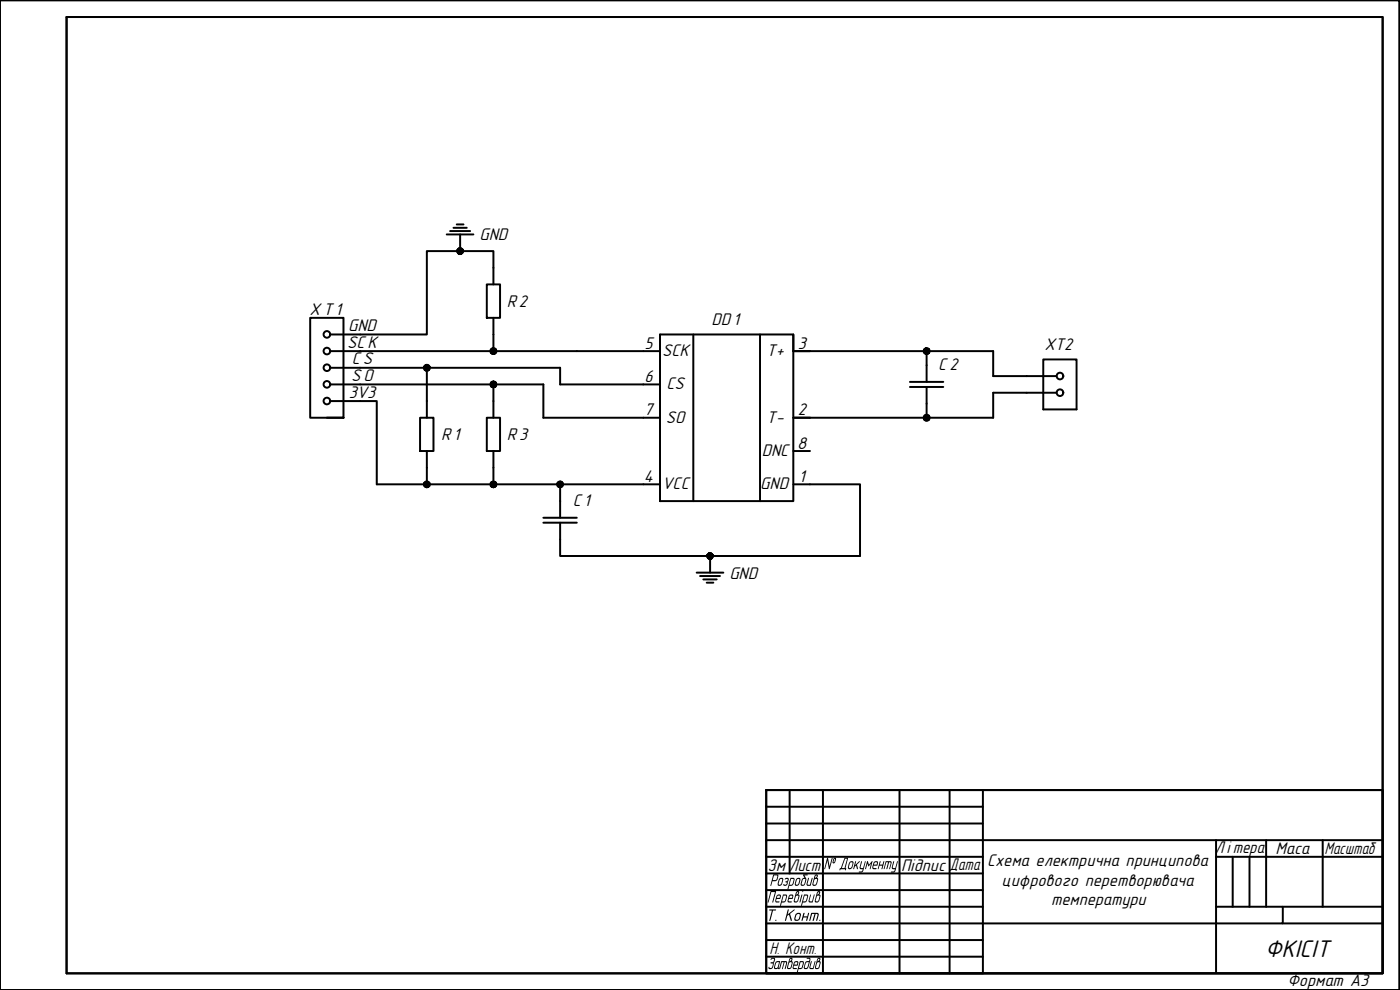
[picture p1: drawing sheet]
<svg xmlns="http://www.w3.org/2000/svg" width="420mm" height="297mm" viewBox="0 0 420 297" stroke-linecap="round" stroke-linejoin="round" font-family="sans-serif">
<g fill="none" stroke="#000" stroke-width=".59">
<path d="M0 .1h419.9v296.9h-419.9zM20 5.1h395v286.9h-395zM148.1 80.3v-5h-20v25.1h-20M108.1 115.3h55v10h30M108.1 105.4h85M108.1 110.3h60v5h25M128.1 110.3v10M148.1 100.4v5M148.1 115.3v5M198.1 100.4v5M238.1 100.4v5M243.1 105.4h55v7.4h10"/>
<path d="M278.1 105.4v4.2M308.1 117.8h-10v7.5h-55M108.1 120.3h5v25h55v5.1M278.1 121.1v4.2M128.1 140.3v5M148.1 140.3v5M168.1 145.3h25M243.1 145.3h15v21.5h-90v-5M230 237.1h185v54.9h-185zM230 242h65M230 247.1h65M230 252.1h65"/>
<path d="M370 257.1v15M375 257.1v15M230 267.1h65M230 272.1h65M230 277.1h65M230 282.1h65M230 287h65"/>
</g>
<g fill="none" stroke="#000" stroke-width=".59">
<path d="M20 5.1h395v286.9h-395zM134.1 70.3h8M135.1 69.3h6M136.1 68.4h4M137.1 67.3h2M138.1 70.3v5M93.1 95.4h10v29.9h-10zM146.1 85.3h4v10.1h-4zM148.1 80.3v5M148.1 95.4v5M99.1 105.4h9M99.1 100.4h9"/>
<path d="M99.1 110.3h9M99.1 115.3h9M193.1 105.4h5M193.1 115.3h5M198.1 100.4h40v50h-40zM208.1 100.4v50M228.1 100.4v50M238.1 105.4h5M273.1 116.1h10M273.1 114.6h10M278.1 109.6v5M278.1 116.1v5"/>
<path d="M308.1 112.8h9M308.1 117.8h9M313.1 107.9h10v14.9h-10zM98.1 125.3h5M99.1 120.3h9M126.1 125.3h4v10h-4zM128.1 120.3v5M128.1 135.3v5M146.1 125.3h4v10h-4zM148.1 120.3v5M148.1 135.3v5M193.1 125.3h5"/>
<path d="M238.1 125.3h5M238.1 135.3h5M163.1 156.8h10M163.1 155.3h10M168.1 150.4v4.9M168.1 156.8v5M193.1 145.3h5M238.1 145.3h5M209.1 171.8h8M210.1 172.8h6M211.1 173.8h4M212.1 174.8h2"/>
<path d="M213.1 166.8v5M237 237.1v25M247 237.1v54.9M270 237.1v54.9M285 237.1v54.9M295 237.1v54.9h-65v-54.9h185v54.9M230 257.1h65M295 252.1h120M365 257.1h15v15M365 252.1v39.9M380 252.1v5h35M397 252.1v20"/>
<path d="M230 262.1h65M365 272.1h50M385 272.1v5h-90M385 277.1h30"/>
<circle cx="98.1" cy="105.3" r=".99"/>
<circle cx="98.1" cy="100.3" r=".99"/>
<circle cx="98.1" cy="115.3" r=".99"/>
<circle cx="98.1" cy="110.3" r=".99"/>
<circle cx="318.1" cy="117.8" r=".99"/>
<circle cx="318.1" cy="112.8" r=".99"/>
<circle cx="98.1" cy="120.3" r=".99"/>
</g>
<g fill="#000">
<path d="M264 258.4h.3l-.3 1h.9l.2-1h.3l-.7 2.4 .1-1.1h-.9l-.2 1.1h-.3zM265.8 258.5l1.5-.1 .2 .2-.4 2.2-.2-.2 .3-1.9h-.4l-.7 2.1-.1-.2 .5-1.9h-.5l-.5 2h-.3zM241.1 274h.4l-.3 .9h1.1l.2-.9 .3-.1-.7 2.4h-.2l.2-1h-1l-.2 .9-.4 .1zM242.5 263.5l.3-.1-.5 1.8 .2 .3h.6l.5-1.9 .3-.2-.7 2.4h-.9l-.2-.3zM243.2 268.4l.2 .1-.4 1.6 .1 .4h.6l.5-2h.3l-.7 2.3h-.8l-.3-.3zM243.4 274l1.9-.1 .3 .2 .1 .4-.5 1.8h-.3l.5-1.7-.2-.4h-.4l-.7 2.1-.2-.2 .5-1.9h-.7l-.5 2-.3 .1zM268.2 258.4l.2 .2-.5 1.5 .2 .4h.6l.5-2 .3-.1v.2l-.8 2.7-.5 .5h-.8l.1-.3h.7l.3-.3 .1-.4h-.7l-.3-.3zM243.4 288.4l.2 .1-.4 1.9h.8l.5-1.9 .2-.1-.6 2.4h-.9l-.3-.3z"/>
<path d="M241.5 268.7l-.5 1.8h.6l.3-.3 .3-1.4zM241.3 268.4h1.1l.1 .6-.5 1.5-.4 .3h-.7l-.4 1.1z"/>
<path d="M244.5 263.8l-.4 1.3 .2 .4 .6-.3 .3-1.1v-.4zM244.9 262.7l-.3 .8 .3-.3a.26 .26 0 0 0 .3-.3 .26 .26 0 0 0-.3-.2zM244.6 262.5l.6-.2 .2 .2v.6l-.3 .3 .4 .2v.4l-.5 1.5-.9 .3-.3-.6z"/>
<path d="M245.2 268.8l-.4 1.3 .1 .4 .7-.3 .4-1.2-.2-.3zM245.6 267.7l-.4 .8 .5-.3a.26 .26 0 0 0 .2-.3 .26 .26 0 0 0-.3-.2zM245.3 267.5l.7-.1 .2 .4-.4 .6 .4 .1 .1 .4-.5 1.5-.4 .3-.6 .1-.3-.6z"/>
<path d="M245.3 288.8l-.4 1.3 .1 .3 .6-.1 .4-1.3-.1-.3zM245.6 287.7l-.3 .8 .6-.6-.1-.2zM245.3 287.6l.4-.3 .5 .2v.4l-.3 .5 .4 .1v.5l-.5 1.5-.4 .3h-.6l-.2-.5z"/>
<circle cx="246" cy="276.1" r=".17"/>
</g>
<g fill="#000" stroke="#000" stroke-width=".3">
<path d="M138.1 75.3h1l-.1 .4zM128.1 110.3h1l-.1 .4zM148.1 115.3h1l-.1 .4zM148.1 105.4h1l-.1 .3zM278.1 105.4h1l-.1 .3zM278.1 125.3h1l-.1 .4zM128.1 145.3h1l-.1 .4zM148.1 145.3h1l-.1 .4zM168.1 145.3h1l-.1 .4zM213.1 166.8h1l-.1 .4z"/>
<path d="M137.2 75.7l.2 .4 .7-.8zM137.4 76.1l.7-.8-.4 1zM138.1 75.3l-.4 1 .4 .1z"/>
<path d="M137.4 74.6l-.2 .4 .9 .3zM137.2 75l.9 .3h-1zM137.1 75.3l.1 .4 .9-.4z"/>
<path d="M138.1 75.3v1.1l.4-.1zM138.1 75.3l.7 .8-.3 .2zM138.1 75.3l.7 .8 .2-.4z"/>
<path d="M138.1 74.4v.9l.4-.9zM137.7 74.4h.4v.9zM137.4 74.6l.7 .7-.4-.9z"/>
<path d="M138.1 75.3h1l-.1-.3zM138.8 74.6l.2 .4-.9 .3zM138.5 74.4l-.4 .9 .7-.7z"/>
<path d="M127.2 110.7l.2 .4 .7-.8zM127.4 111.1l.7-.8-.4 1zM128.1 110.3l-.4 1h.4z"/>
<path d="M127.4 109.6l-.2 .4 .9 .3zM127.2 110l.9 .3h-1zM127.1 110.3l.1 .4 .9-.4z"/>
<path d="M128.1 110.3v1h.4zM128.1 110.3l.7 .8-.3 .2zM128.1 110.3l.7 .8 .2-.4z"/>
<path d="M128.1 109.3v1l.4-.9zM127.7 109.4l.4-.1v1zM127.4 109.6l.7 .7-.4-.9z"/>
<path d="M128.1 110.3h1l-.1-.3zM128.8 109.6l.2 .4-.9 .3zM128.5 109.4l-.4 .9 .7-.7z"/>
<path d="M147.2 115.7l.2 .4 .7-.8zM147.4 116.1l.7-.8-.4 1zM148.1 115.3l-.4 1 .4 .1z"/>
<path d="M147.2 105.7l.2 .3 .7-.6zM147.4 106l.7-.6-.4 .9zM148.1 105.4l-.4 .9h.4z"/>
<path d="M147.4 114.6l-.2 .4 .9 .3zM147.2 115l.9 .3h-1zM147.1 115.3l.1 .4 .9-.4z"/>
<path d="M147.4 104.6l-.2 .4 .9 .4zM147.2 105l.9 .4h-1zM147.1 105.4l.1 .3 .9-.3z"/>
<path d="M148.1 115.3v1.1l.4-.1zM148.1 115.3l.7 .8-.3 .2zM148.1 115.3l.7 .8 .2-.4z"/>
<path d="M148.1 105.4v.9h.4zM148.1 105.4l.7 .6-.3 .3zM148.1 105.4l.7 .6 .2-.3z"/>
<path d="M148.1 114.3v1l.4-.9zM147.7 114.4l.4-.1v1zM147.4 114.6l.7 .7-.4-.9z"/>
<path d="M148.1 104.3v1.1l.4-1zM147.7 104.4l.4-.1v1.1zM147.4 104.6l.7 .8-.4-1z"/>
<path d="M148.1 115.3h1l-.1-.3zM148.8 114.6l.2 .4-.9 .3zM148.5 114.4l-.4 .9 .7-.7z"/>
<path d="M148.1 105.4h1l-.1-.4zM148.8 104.6l.2 .4-.9 .4zM148.5 104.4l-.4 1 .7-.8z"/>
<path d="M277.2 105.7l.2 .3 .7-.6zM277.4 106l.7-.6-.4 .9zM278.1 105.4l-.4 .9h.4z"/>
<path d="M277.4 104.6l-.2 .4 .9 .4zM277.2 105l.9 .4h-1zM277.1 105.4l.1 .3 .9-.3z"/>
<path d="M278.1 105.4v.9h.4zM278.1 105.4l.7 .6-.3 .3zM278.1 105.4l.7 .6 .2-.3z"/>
<path d="M278.1 104.3v1.1l.4-1zM277.7 104.4l.4-.1v1.1zM277.4 104.6l.7 .8-.4-1z"/>
<path d="M278.1 105.4h1l-.1-.4zM278.8 104.6l.2 .4-.9 .4zM278.5 104.4l-.4 1 .7-.8z"/>
<path d="M277.2 125.7l.2 .4 .7-.8zM277.4 126.1l.7-.8-.4 1zM278.1 125.3l-.4 1 .4 .1z"/>
<path d="M277.4 124.6l-.2 .4 .9 .3zM277.2 125l.9 .3h-1zM277.1 125.3l.1 .4 .9-.4z"/>
<path d="M278.1 125.3v1.1l.4-.1zM278.1 125.3l.7 .8-.3 .2zM278.1 125.3l.7 .8 .2-.4z"/>
<path d="M278.1 124.3v1l.4-.9zM277.7 124.4l.4-.1v1zM277.4 124.6l.7 .7-.4-.9z"/>
<path d="M278.1 125.3h1l-.1-.3zM278.1 125.3l.7-.7 .2 .4zM278.5 124.4l-.4 .9 .7-.7z"/>
<path d="M127.2 145.7l.2 .3 .7-.7zM127.4 146l.7-.7-.4 .9zM128.1 145.3l-.4 .9 .4 .1z"/>
<path d="M127.4 144.6l-.2 .3 .9 .4zM127.2 144.9l.9 .4h-1zM127.1 145.3l.1 .4 .9-.4z"/>
<path d="M128.1 145.3v1l.4-.1zM128.1 145.3l.7 .7-.3 .2zM128.1 145.3l.7 .7 .2-.3z"/>
<path d="M128.1 144.3v1l.4-.9zM127.7 144.4l.4-.1v1zM127.4 144.6l.7 .7-.4-.9z"/>
<path d="M128.1 145.3h1l-.1-.4zM128.1 145.3l.7-.7 .2 .3zM128.5 144.4l-.4 .9 .7-.7z"/>
<path d="M147.2 145.7l.2 .3 .7-.7zM147.4 146l.7-.7-.4 .9zM148.1 145.3l-.4 .9 .4 .1z"/>
<path d="M147.4 144.6l-.2 .3 .9 .4zM147.2 144.9l.9 .4h-1zM147.1 145.3l.1 .4 .9-.4z"/>
<path d="M148.1 145.3v1l.4-.1zM148.1 145.3l.7 .7-.3 .2zM148.1 145.3l.7 .7 .2-.3z"/>
<path d="M148.1 144.3v1l.4-.9zM147.7 144.4l.4-.1v1zM147.4 144.6l.7 .7-.4-.9z"/>
<path d="M148.1 145.3h1l-.1-.4zM148.1 145.3l.7-.7 .2 .3zM148.5 144.4l-.4 .9 .7-.7z"/>
<path d="M167.2 145.7l.2 .3 .7-.7zM167.4 146l.7-.7-.4 .9zM168.1 145.3l-.4 .9 .4 .1z"/>
<path d="M167.4 144.6l-.2 .3 .9 .4zM167.2 144.9l.9 .4h-1zM167.1 145.3l.1 .4 .9-.4z"/>
<path d="M168.1 145.3v1l.4-.1zM168.1 145.3l.7 .7-.3 .2zM168.1 145.3l.7 .7 .2-.3z"/>
<path d="M168.1 144.3v1l.4-.9zM167.7 144.4l.4-.1v1zM167.4 144.6l.7 .7-.4-.9z"/>
<path d="M168.1 145.3h1l-.1-.4zM168.1 145.3l.7-.7 .2 .3zM168.5 144.4l-.4 .9 .7-.7z"/>
<path d="M212.2 167.2l.2 .3 .7-.7zM212.4 167.5l.7-.7-.4 1zM213.1 166.8l-.4 1h.4z"/>
<path d="M212.4 166.1l-.2 .3 .9 .4zM212.2 166.4l.9 .4h-1zM212.1 166.8l.1 .4 .9-.4z"/>
<path d="M213.1 166.8v1h.4zM213.1 166.8l.7 .7-.3 .3zM213.1 166.8l.7 .7 .2-.3z"/>
<path d="M213.1 165.8v1l.4-.9zM212.7 165.9l.4-.1v1zM212.4 166.1l.7 .7-.4-.9z"/>
<path d="M213.1 166.8h1l-.1-.4zM213.1 166.8l.7-.7 .2 .3zM213.5 165.9l-.4 .9 .7-.7z"/>
</g>
<text font-size="7.5" x="379.6" y="287">ФКIСIТ</text>
<g font-size="5.2">
<text x="143.9" y="72">GND</text>
<text x="92.9" y="94.6">X T 1</text>
<text x="152.1" y="92.1">R 2</text>
<text x="104.5" y="99.3">GND</text>
<text x="213.5" y="97.6">DD 1</text>
<text x="104.2" y="104.3">SC K</text>
<text x="193.4" y="104.6">5</text>
<text x="198.7" y="106.8">SCK</text>
<text x="230" y="106.8">T+</text>
<text x="239.4" y="104.6">3</text>
<text x="313.5" y="105.1">XT2</text>
<text x="105.6" y="109.3">C S</text>
<text x="281.6" y="111.1">C 2</text>
<text x="104.6" y="119.3">3V3</text>
<text x="105.4" y="114.3">S O</text>
<text x="193.4" y="114.6">6</text>
<text x="200" y="116.8">CS</text>
<text x="193.4" y="124.6">7</text>
<text x="239.4" y="124.6">2</text>
<text x="199.9" y="126.9">SO</text>
<text x="230" y="126.9">T-</text>
<text x="132.4" y="132.1">R 1</text>
<text x="152.1" y="132.1">R 3</text>
<text x="228.6" y="136.8">DNC</text>
<text x="239.2" y="134.6">8</text>
<text x="193.3" y="144.6">4</text>
<text x="198.8" y="146.8">VCC</text>
<text x="228.2" y="146.8">GND</text>
<text x="239.7" y="144.6">1</text>
<text x="171.9" y="151.8">C 1</text>
<text x="218.9" y="173.7">GND</text>
<text x="364.7" y="255.8">Л i тера</text>
<text x="382.8" y="256.3">Маса</text>
<text x="397.5" y="256.3">Масштаб</text>
<text x="230.4" y="261.3">Зм Лист</text>
<text x="247.1" y="260.8">№ Документу</text>
<text x="270.4" y="261.3">Пiдпис Дата</text>
<text x="296.2" y="260">Схема електрична принципова</text>
<text x="230.9" y="265.8">Розробив</text>
<text x="300.6" y="265.8">цифрового перетворювача</text>
<text x="230.1" y="270.8">Перевiрив</text>
<text x="315.4" y="271.6">температури</text>
<text x="229.6" y="276.3">Т. Конт.</text>
<text x="230.9" y="286.3">Н. Конт.</text>
<text x="230.2" y="290.8">Затвердив</text>
<text x="386.4" y="295.8">Формат А3</text>
</g>
</svg>
